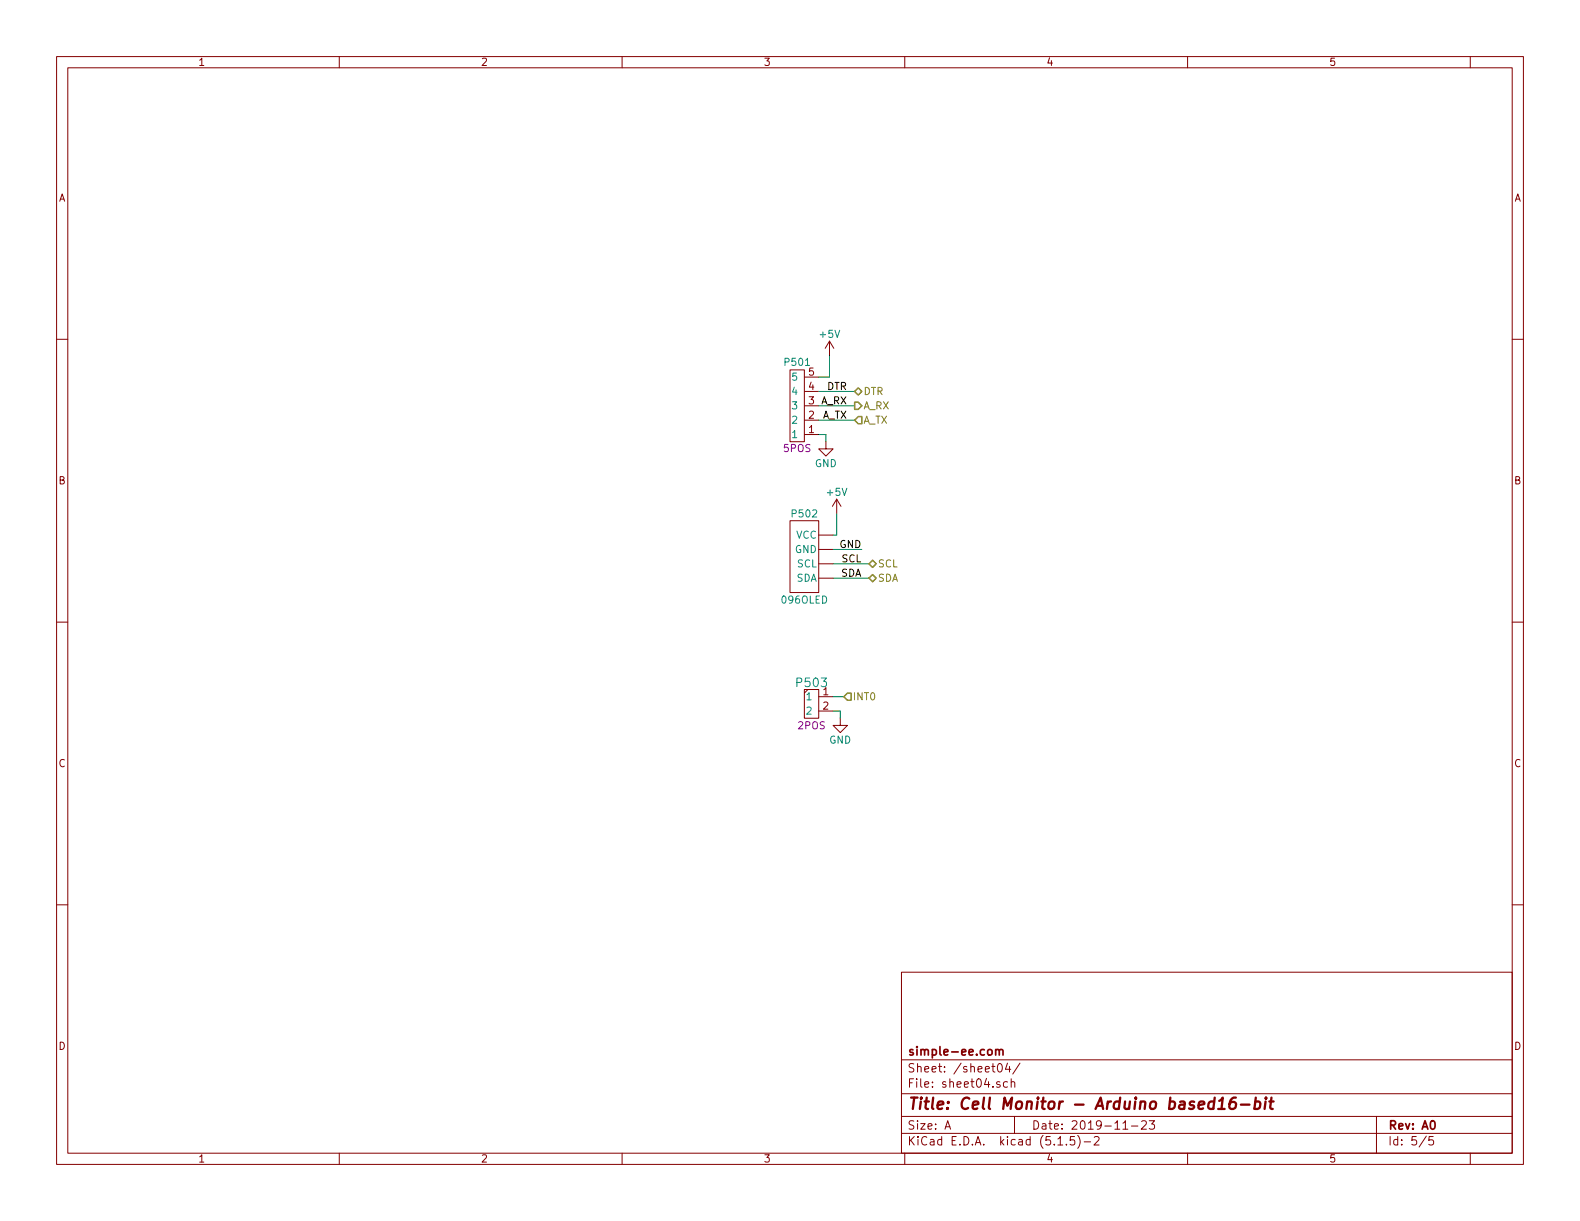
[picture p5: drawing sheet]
<svg xmlns="http://www.w3.org/2000/svg" width="279mm" height="216mm" viewBox="0 0 279 216" stroke-linecap="round" stroke-linejoin="round" font-family="sans-serif">
<g fill="none" stroke="#840000" stroke-width=".18">
<path d="M10 10h259.4v195.9h-259.4zM12 12h255.4v191.9h-255.4zM60 10v2M110 10v2M160 10v2M210 10v2M260 10v2M10 60h2M267.4 60h2M139.7 65.4h2.5v12.7h-2.5zM142.2 76.8h2.6M142.2 74.3h2.6"/>
<path d="M142.2 71.8h2.6M142.2 69.2h2.6M142.2 66.7h2.6M146 78.1v1.3h1.3l-1.3 1.2-1.2-1.2h1.2M146.7 60.3l-.8 1.3M146.7 60.3v2.6M146.7 60.3l.7 1.3M139.7 92.1h5.1v12.7h-5.1zM144.8 94.6h2.5M144.8 97.2h2.5M144.8 99.7h2.5M148 88.3l-.8 1.2"/>
<path d="M148 88.3v2.5M148 88.3l.7 1.2M10 110h2M144.8 102.2h2.5M267.4 110h2M142.2 121.9h2.6v5.1h-2.6zM142.9 121.9l-.7 .7M144.8 123.2h2.5M144.8 125.7h2.5M148.6 127v1.3h1.3l-1.3 1.2-1.3-1.2h1.3M10 160h2M267.4 160h2"/>
<path d="M159.4 171.9h108v32h-108zM159.4 197.4h108M159.4 193.4h108M159.4 187.4h108M167.1 199.7l.5-1.5 .5 1.5M167.2 199.2h.8M176.6 188.1h.1a.8 .8 0 0 1 .6 .7 .8 .8 0 0 1-.6 .8 1 1 0 0 1-.1-1.5zM176.8 191.3a.37 .37 0 0 0-.6 .2l.1 .2 .5 .1 .1 .2-.2 .3-.5-.1M178.2 191.3h-.5l-.3 .2 .1 .6 .2 .2 .5-.1M178.2 188l-.4 1.1h.9M178.5 188.6v1M178.8 191.4l.1-.1a.37 .37 0 0 1 .6 .2v.8"/>
<path d="M178.8 190.8v1.5M179.4 197.4v3M180.4 188l-1.3 1.9M198.6 199.7h.8M200.1 199.1h1.1M201.9 198.3l.2-.1h.3l.3 .1v.3v.2l-.9 .9h.9M203.2 198.2h1l-.5 .6 .4 .1v.6l-.2 .2-.7-.2M243.4 197.4v6.5M60 203.9v2M110 203.9v2M159.4 200.4h108M160 203.9v2"/>
<path d="M187.1 202.5h.8M188.6 202.3v.2M190 201h-.7l-.1 .7 .2-.2 .5 .1 .2 .2-.1 .5-.2 .2-.6-.2M190.6 200.8a1.71 1.71 0 0 1 0 2.2M191.7 201.9h1.2M193.5 201.1l.2-.1h.4l.3 .4-1 1.1h1M210 203.9v2M252.2 200.9l-1.2 1.9M253.4 201h-.7v.7l.2-.2 .5 .1 .1 .2-.1 .5-.2 .2-.5-.2M260 203.9v2"/>
</g>
<path d="M214.8 194.1l-.2 2M215.4 196.1h1.2M215.6 194.7l.6-.6-.2 2M218.5 194.1a.93 .93 0 0 0-1 .8l-.1 .8 .1 .3a.66 .66 0 0 0 1-.3l.1-.5-.4-.4a.69 .69 0 0 0-.8 .4M219.4 195.3h1.6M222 194.8h.6l.2 .1 .1 .2-.2 .8a.69 .69 0 0 1-.9 .1M222.1 194.1l-.3 2M223.8 194.8l-.2 1.3M223.9 194.1v.2l.1-.1-.1-.1v.2M224.5 194.8h.7M224.8 194.1l-.2 1.7 .1 .2 .4 .1" fill="none" stroke="#840000" stroke-width=".41"/>
<path d="M176.1 185.7l.2-.1h.3l.1 1M176.1 185.6v1M176.7 185.8a.36 .36 0 0 1 .3-.2 .36 .36 0 0 1 .4 .2v.8" fill="none" stroke="#840000" stroke-width=".3"/>
<path d="M144.8 74.3h6.3M144.8 71.8h6.3M144.8 76.8h1.2v1.3M144.8 69.2h6.3M146.7 62.9v3.8h-1.9M147.3 99.7h6.4M147.3 97.2h5.1M148 90.8v3.8h-.7M147.3 102.2h6.4M147.3 125.7h1.3v1.3M147.3 123.2h1.9" fill="none" stroke="#008400" stroke-width=".18"/>
<path d="M151.1 69.2l.7-.6 .6 .6-.6 .7zM151.1 71.1h.7l.6 .7-.6 .6h-.7zM151.8 73.7h.6v1.2h-.6l-.7-.6zM154.3 99.1l.6 .6-.6 .6-.6-.6zM153.7 102.2l.6-.6 .6 .6-.6 .7zM149.2 123.2l.7-.6h.6v1.2h-.6z" fill="none" stroke="#848400" stroke-width=".25"/>
<text font-size="2.8" fill="#840000" x="160.4" y="196.2">Title: Cell Monitor - Arduino based16-bit</text>
<text font-size="2.1" fill="#008484" x="141" y="121.5">P503</text>
<g font-size="2.1" fill="#840000">
<text x="160.4" y="189.6">Sheet: /sheet04/</text>
<text x="160.4" y="186.6">simple-ee.com</text>
<text x="160.4" y="192.3">File: sheet04.sch</text>
<text x="160.4" y="202.5">KiCad E.D.A. kicad (5.1.5)-2</text>
<text x="160.4" y="199.7">Size: A</text>
<text x="182.4" y="199.7">Date: 2019-11-23</text>
<text x="245.4" y="199.7">Rev: A0</text>
<text x="245.4" y="202.5">Id: 5/5</text>
</g>
<g font-size="1.8" fill="#840000">
<text x="35" y="11.6">1</text>
<text x="85" y="11.6">2</text>
<text x="135" y="11.6">3</text>
<text x="185" y="11.6">4</text>
<text x="235" y="11.6">5</text>
<text x="10.4" y="35.6">A</text>
<text x="267.8" y="35.6">A</text>
<text x="143" y="69">4</text>
<text x="143" y="66.4">5</text>
<text x="143" y="76.6">1</text>
<text x="143" y="74">2</text>
<text x="10.4" y="85.6">B</text>
<text x="267.8" y="85.6">B</text>
<text x="145.6" y="122.9">1</text>
<text x="145.6" y="125.5">2</text>
<text x="10.4" y="135.6">C</text>
<text x="267.8" y="135.6">C</text>
<text x="10.4" y="185.6">D</text>
<text x="267.8" y="185.6">D</text>
<text x="35" y="205.5">1</text>
<text x="85" y="205.5">2</text>
<text x="135" y="205.5">3</text>
<text x="185" y="205.5">4</text>
<text x="235" y="205.5">5</text>
</g>
<g font-size="1.8" fill="#008484">
<text x="145.1" y="59.7">+5V</text>
<text x="138.9" y="64.7">P501</text>
<text x="140.2" y="69.8">4</text>
<text x="140.2" y="67.3">5</text>
<text x="140.2" y="77.5">1</text>
<text x="140.2" y="74.9">2</text>
<text x="140.2" y="72.4">3</text>
<text x="144.1" y="82.6">GND</text>
<text x="146.4" y="87.7">+5V</text>
<text x="140.2" y="91.5">P502</text>
<text x="140.8" y="95.2">VCC</text>
<text x="140.6" y="97.8">GND</text>
<text x="141" y="100.3">SCL</text>
<text x="138.3" y="106.7">096OLED</text>
<text x="140.8" y="102.9">SDA</text>
<text x="142.8" y="123.8">1</text>
<text x="142.8" y="126.4">2</text>
<text x="146.6" y="131.5">GND</text>
</g>
<g font-size="1.8">
<text x="143" y="71.5">3 A_RX</text>
<text x="146.2" y="69">DTR</text>
<text x="145.3" y="74">A_TX</text>
<text x="148.5" y="96.9">GND</text>
<text x="148.7" y="102">SDA</text>
<text x="148.9" y="99.4">SCL</text>
</g>
<g font-size="1.8" fill="#848400">
<text x="152.7" y="69.8">DTR</text>
<text x="152.7" y="74.9">A_TX</text>
<text x="152.7" y="72.4">A_RX</text>
<text x="155.2" y="100.3">SCL</text>
<text x="155.2" y="102.9">SDA</text>
<text x="150.7" y="123.8">INT0</text>
</g>
<g font-size="1.8" fill="#840084">
<text x="138.6" y="79.9">5POS</text>
<text x="141.1" y="129">2POS</text>
</g>
</svg>
